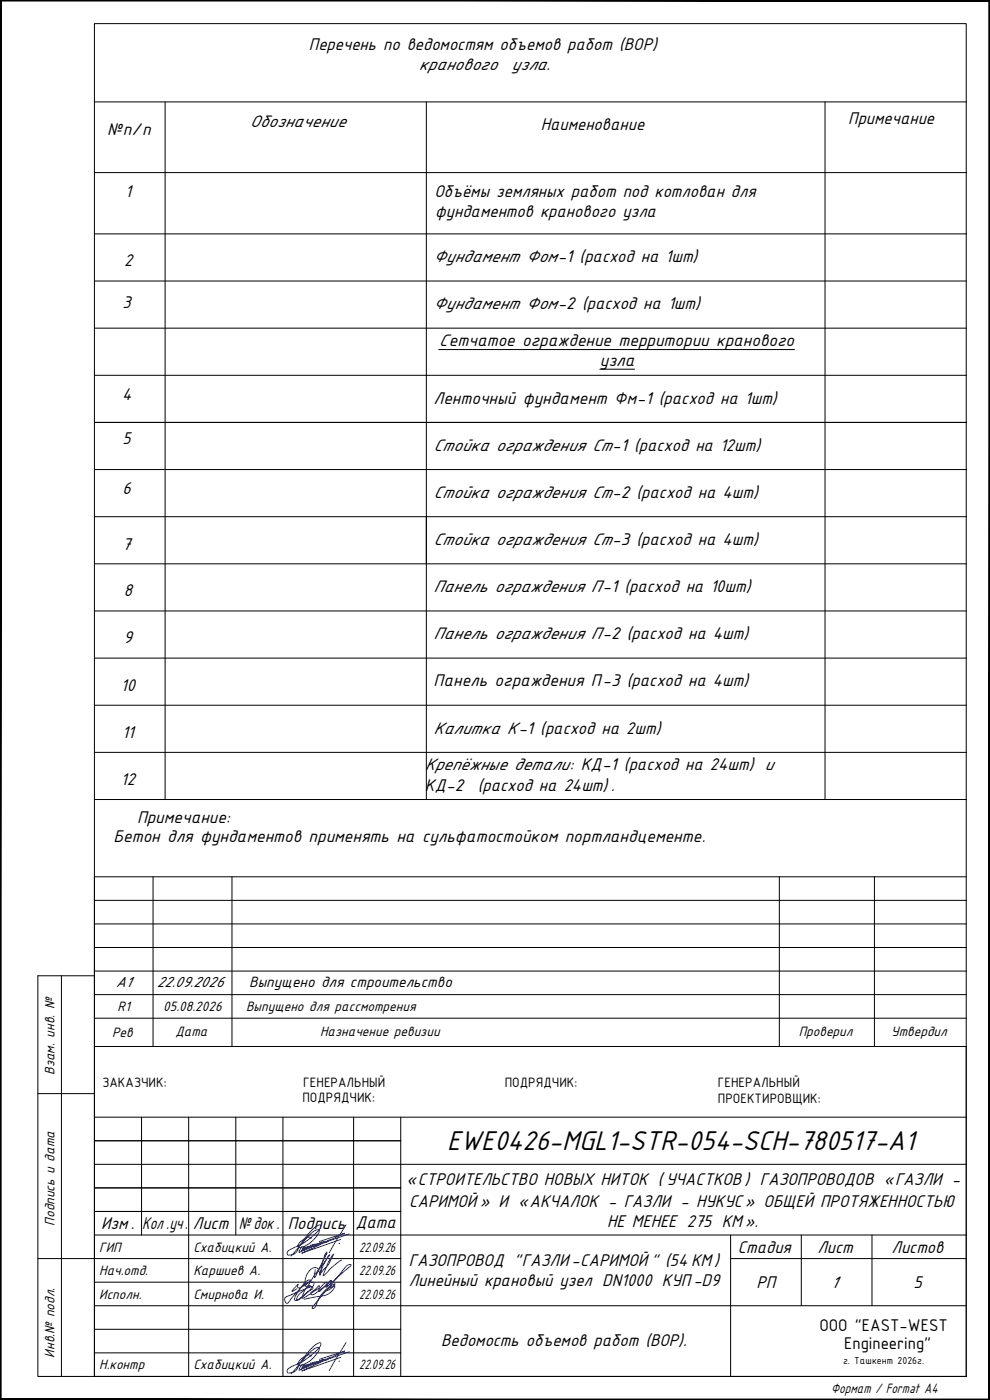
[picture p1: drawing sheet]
<svg xmlns="http://www.w3.org/2000/svg" width="210mm" height="297mm" viewBox="0 0 210 297" stroke-linecap="round" stroke-linejoin="round" font-family="sans-serif">
<!-- layer: _SHTAMP -->
<g fill="#000" stroke="#000" stroke-width=".21">
<path d="M0 0l.2 .2h209.6zM0 0h210l-.2 .2z"/>
<path d="M210 0l-.2 .2v296.6zM210 0v297l-.2-.2z"/>
<path d="M.2 .2l-.2 296.8 .2-.2zM0 0l.2 .2-.2 296.8z"/>
<path d="M.2 296.8l209.8 .2-.2-.2zM.2 296.8l209.8 .2h-210z"/>
</g>
<g fill="none" stroke="#000" stroke-width=".21">
<path d="M20 5h185v287h-185zM13 207v85M20 207h-12v85h12M8 232h12M20 237h185v55h-185zM20 222v15M30 237v25M40 237v55M50 237v25M60 237v55M75 237v55M85 237v55"/>
<path d="M205 222v15M20 247h185M20 257h65M20 252h65M20 242h65M8 267h77M20 277h185M20 262h185M20 272h65M155 267h50M155 262v30M170 262v15"/>
<path d="M185 262v15M20 282h65M20 287h65"/>
</g>
<!-- layer: SHTAMP -->
<path d="M20 196h185M20 191h185M32.5 186v36M49.2 186v36M165.3 186v36M185.5 186v36M205 186h-185v36h185M20 216h185M20 211h185M20 206h185M20 201h185" fill="none" stroke="#000" stroke-width=".21"/>
<g fill="none" stroke="#000" stroke-width=".21">
<path d="M20 36.6h185M20 21.6h185M35 21.6v148M90.4 21.6v148M175 21.6v148M20 49.6h185M20 59.6h185M20 69.6h185M20 79.6h185M20 99.6h185M20 109.6h185M20 119.6h185"/>
<path d="M20 129.6h185M20 139.6h185M20 149.6h185M20 159.6h185M20 169.6h185"/>
</g>
<path d="M93.1 74.2h75.4M127.2 78.3h7.4M20 89.6h185h-185M90.4 109.6v10" fill="none" stroke="#000" stroke-width=".21"/>
<!-- layer: 0 -->
<path d="M210 0v297" fill="none" stroke="#000" stroke-width=".21"/>
<!-- layer: Signs -->
<g fill="none" stroke="#00f" stroke-width=".21">
<path d="M73.4 259.8l-3.6 6M63 273.4l-1.1 .5 1.4-1.4a.41 .41 0 0 0-.1 .6 .41 .41 0 0 0 .6 0l1.1-.5 .8-.8 .1-.3a1.75 1.75 0 0 0-1.5 1.1l-3 3.5a.47 .47 0 0 1-.5 .4 .47 .47 0 0 1-.4-.6v-.3a.8 .8 0 0 1 .7-.7l4.8-2a.22 .22 0 0 0-.2-.2 .22 .22 0 0 0-.3 .2l-.9 .8a2.48 2.48 0 0 0-1.6 2.1h.3l.6-.4 2-1.9a1.51 1.51 0 0 0 .8-1.3 1.98 1.98 0 0 0-2.2 .4l-.7 .7-1 1.6a.57 .57 0 0 0 0 1l1-.5 2-1.6a.59 .59 0 0 0 .6-.8h-.1a1.61 1.61 0 0 0-1.9 1.5 .66 .66 0 0 0-.1 .9l2.1-1.2a2.58 2.58 0 0 0 1.4-1.2v-.3l-1.7 1.5a.38 .38 0 0 0 .1 .5 .38 .38 0 0 0 .5-.1l2.6-2.1a.25 .25 0 0 0 .2-.4 .25 .25 0 0 0-.5 .1l-1.3 1.4v.3h.3l2.1-2.2h.3l-1.2 1.4 .4-.2 4.1-3.7a1.03 1.03 0 0 0 .8-.9h-.2a2.03 2.03 0 0 0-1.5 1.2l-6.4 7.8a.22 .22 0 0 0 0 .3 .22 .22 0 0 0 .3-.1l.4-.5a7.3 7.3 0 0 1 4.1-4.7l-.8 1-1.2 .5 .7-.5 .9-.5a.24 .24 0 0 1 .4 .1 .24 .24 0 0 1-.2 .4l-.9 .9a4.2 4.2 0 0 1-2.7 .9l-2.8 .5M66 262.8l-.2-.3a2.76 2.76 0 0 0-2.6 1.8l.1 .3a3.4 3.4 0 0 0 2.8-1.2l.4-.4a3.9 3.9 0 0 0 1.2-1.9l-.4-.2a9.2 9.2 0 0 0-3.5 3.1l-.5 .6a1.69 1.69 0 0 1-2.4 1.5l.1-.6 .9-.6a13.9 13.9 0 0 0 6.1-4.5v-.5a2.35 2.35 0 0 0-1.9 1.1l-4.4 5.5M72.3 262.9l-8.3 3 9.1-4.3-5.4 1.8M72.5 267.3a17.1 17.1 0 0 0-3.9 3.3 13.1 13.1 0 0 1 2.2-4.6l-.2 .4a6.1 6.1 0 0 1-1.9 2.9l-.7 .8 .6-1.7a5.3 5.3 0 0 1 1.3-2.2l-3.1 4.2-1.4 2.3-.5 .2a3.4 3.4 0 0 1 1.6-4h.4l.5 .2 .5 1.4 .1-.9a11.9 11.9 0 0 1 1.3-4l.1 .2-1.8 3.6a2.71 2.71 0 0 1-.9 1.6l.2-1.7M74.1 261.8l-4.1 1.4v-.2l-.4 .3 .2-.3-.4 .5h-.2l.3-.3-.5 .4-.1-.1 .2-.2-.3 .3h-.3l.2-.2-.6 .4 .3-.4-.7 .7h-.2l.4-.5-.5 .5h-.3l.4-.3-.5 .4-.3 .1 .4-.4-.3 .3-.5 .3 .2-.4 .2-.2-.8 .7 .4-.5 .1-.1-.3 .4-.7 .5 .5-.7-.3 .5-.7 .4 .5-.7-.6 .7-.5 .2 .2-.4 .4-.4-.3 .5-.6 .4 .2-.6 .4-.4a1.44 1.44 0 0 1-1.2 1.2l.7-1.2M66 287.8l-.2-.3a2.76 2.76 0 0 0-2.6 1.8l.1 .3a3.4 3.4 0 0 0 2.8-1.2l.4-.4a3.9 3.9 0 0 0 1.2-2l-.4-.1a9.2 9.2 0 0 0-3.5 3.1l-.5 .6a1.69 1.69 0 0 1-2.4 1.5l.1-.6 .9-.6a13.9 13.9 0 0 0 6.1-4.5v-.5a2.33 2.33 0 0 0-1.9 1.1l-4.4 5.5M72.3 287.9l-8.3 3 9.1-4.3-5.4 1.8M73.4 284.8l-3.6 6M74.1 286.8l-4.1 1.4v-.2l-.4 .3 .2-.3-.4 .5h-.2l.3-.3-.5 .4-.1-.1 .2-.2-.3 .3h-.3l.2-.2-.6 .4 .3-.4-.7 .7h-.2l.4-.5-.5 .5h-.3l.4-.3-.5 .4-.3 .1 .4-.4-.3 .3-.5 .3 .2-.4 .2-.2-.8 .7 .4-.5 .1-.1-.3 .4-.7 .4 .5-.6-.3 .5-.7 .4 .5-.7-.6 .7-.5 .2 .2-.4 .4-.4-.3 .5-.6 .4 .2-.6 .4-.4a1.43 1.43 0 0 1-1.2 1.2l.7-1.2"/>
<circle cx="71.9" cy="263.8" r=".03"/>
<circle cx="71.9" cy="288.8" r=".03"/>
</g>
<!-- layer: pdf -->
<path d="M0 0h210v297h-210zM210 0h.1M210 0v297M210 297h.1" fill="none" stroke="#000" stroke-width=".21"/>
<text font-size="6.4" x="94.9" y="244">EWE0426-MGL1-STR-054-SCH-780517-A1</text>
<g font-size="4">
<text x="65.5" y="10.7">Перечень по ведомостям объемов работ (ВОР)</text>
<text x="114.7" y="27.6">Наименование</text>
<text x="179.9" y="26.2">Примечание</text>
<text x="26.6" y="41.9">1</text>
<text x="92.1" y="41.8">Объёмы земляных работ под котлован для</text>
<text x="92.3" y="46">фундаментов кранового узла</text>
<text x="26.3" y="56.5">2</text>
<text x="26" y="65.3">3</text>
<text x="25.9" y="84.9">4</text>
<text x="26" y="94.2">5</text>
<text x="26" y="104.9">6</text>
<text x="26" y="116.7">7</text>
<text x="26.3" y="126.5">8</text>
<text x="26.3" y="136.5">9</text>
<text x="25.6" y="146.5">10</text>
<text x="25.9" y="156.5">11</text>
<text x="25.6" y="166.5">12</text>
<text x="86.2" y="251.5">«СТРОИТЕЛЬСТВО НОВЫХ НИТОК ( УЧАСТКОВ ) ГАЗОПРОВОДОВ «ГАЗЛИ -</text>
<text x="86.8" y="256.1">САРИМОЙ » И «АКЧАЛОК - ГАЗЛИ - НУКУС » ОБЩЕЙ ПРОТЯЖЕННОСТЬЮ</text>
<text x="21.5" y="260.8">Изм.</text>
<text x="30.2" y="260.7">Кол.уч.</text>
<text x="40.9" y="260.8">Лист</text>
<text x="50.7" y="260.8">№док.</text>
<text x="61.1" y="260.8">Подпись</text>
<text x="75.5" y="260.6">Дата</text>
<text x="128.8" y="260.3">НЕ МЕНЕЕ 275 КМ ».</text>
<text x="86.7" y="268.5">ГАЗОПРОВОД &quot;ГАЗЛИ -САРИМОЙ &quot; (54 КМ )</text>
<text x="156.5" y="265.8">Стадия</text>
<text x="173.4" y="265.8">Лист</text>
<text x="189.1" y="265.8">Листов</text>
<text x="86.7" y="272.7">Линейный крановый узел DN1000 КУП-D9</text>
<text x="160.5" y="273.3">РП</text>
<text x="93.6" y="285.5">Ведомость объемов работ (ВОР).</text>
</g>
<g font-size="3.9">
<text x="88.9" y="14.8">кранового</text>
<text x="108.5" y="14.8">узла.</text>
<text x="22.7" y="28.7">№п/п</text>
<text x="53" y="27">Обозначение</text>
<text x="92" y="55.6">Фундамент Фом-1 (расход на 1шт)</text>
<text x="92" y="65.6">Фундамент Фом-2 (расход на 1шт)</text>
<text x="93.1" y="73.4">Сетчатое ограждение территории кранового</text>
<text x="127.2" y="77.6">узла</text>
<text x="92" y="85.6">Ленточный фундамент Фм-1 (расход на 1шт)</text>
<text x="92" y="95.6">Стойка ограждения Ст-1 (расход на 12шт)</text>
<text x="92" y="105.6">Стойка ограждения Ст-2 (расход на 4шт)</text>
<text x="92" y="115.6">Стойка ограждения Ст-3 (расход на 4шт)</text>
<text x="92" y="125.6">Панель ограждения П-1 (расход на 10шт)</text>
<text x="92" y="135.6">Панель ограждения П-2 (расход на 4шт)</text>
<text x="92" y="145.6">Панель ограждения П-3 (расход на 4шт)</text>
<text x="92" y="155.6">Калитка К-1 (расход на 2шт)</text>
<text x="90.1" y="163.4">Крепёжные детали: КД-1 (расход на 24шт) и</text>
<text x="90.1" y="167.8">КД-2 (расход на 24шт) .</text>
<text x="24.1" y="178.7">Бетон для фундаментов применять на сульфатостойком портландцементе.</text>
<text x="29.1" y="174.5">Примечание:</text>
<text x="176.3" y="273.3">1</text>
<text x="193.8" y="273.3">5</text>
<text x="173.8" y="282.3">OOO &quot;EAST-WEST</text>
<text x="179.1" y="286.3">Engineering&quot;</text>
</g>
<g font-size="3.4">
<text x="24.6" y="209.3">A1</text>
<text x="33.2" y="209.3">22.09.2026</text>
<text x="52.8" y="209.3">Выпущено для строительство</text>
</g>
<g font-size="3.2">
<text x="24.9" y="214.5">R1</text>
<text x="34.6" y="214.5">05.08.2026</text>
<text x="52.2" y="214.5">Выпущено для рассмотрения</text>
<text x="23.8" y="220">Рев</text>
<text x="37.2" y="219.9">Дата</text>
<text x="67.9" y="219.7">Назначение ревизии</text>
<text x="169.4" y="219.7">Проверил</text>
<text x="189.1" y="219.7">Утвердил</text>
<text x="11.5" y="228" transform="rotate(-90 11.5 228)">Взам. инв. №</text>
<text x="11.5" y="260" transform="rotate(-90 11.5 260)">Подпись и дата</text>
<text x="21" y="265.5">ГИП</text>
<text x="41" y="265.5">Схабицкий А.</text>
<text x="76.2" y="265.5">22.09.26</text>
<text x="21" y="275.5">Исполн.</text>
<text x="21" y="270.5">Нач.отд.</text>
<text x="41" y="270.5">Каршиев А.</text>
<text x="41" y="275.5">Смирнова И.</text>
<text x="76.2" y="270.5">22.09.26</text>
<text x="76.2" y="275.5">22.09.26</text>
<text x="11.5" y="288" transform="rotate(-90 11.5 288)">Инв.№ подл.</text>
<text x="21" y="290.5">Н.контр</text>
<text x="41" y="290.5">Схабицкий А.</text>
<text x="76.2" y="290.5">22.09.26</text>
<text x="176.3" y="295.5">Формат / Format A4</text>
</g>
<g font-size="3.1">
<text x="21.7" y="230.5">ЗАКАЗЧИК:</text>
<text x="64.1" y="233.9">ПОДРЯДЧИК:</text>
<text x="64.3" y="230.5">ГЕНЕРАЛЬНЫЙ</text>
<text x="107.1" y="230.5">ПОДРЯДЧИК:</text>
<text x="152.3" y="230.5">ГЕНЕРАЛЬНЫЙ</text>
<text x="152.3" y="234">ПРОЕКТИРОВЩИК:</text>
</g>
<text font-size="2.3" x="178.8" y="289.3">г. Ташкент 2026г.</text>
</svg>
